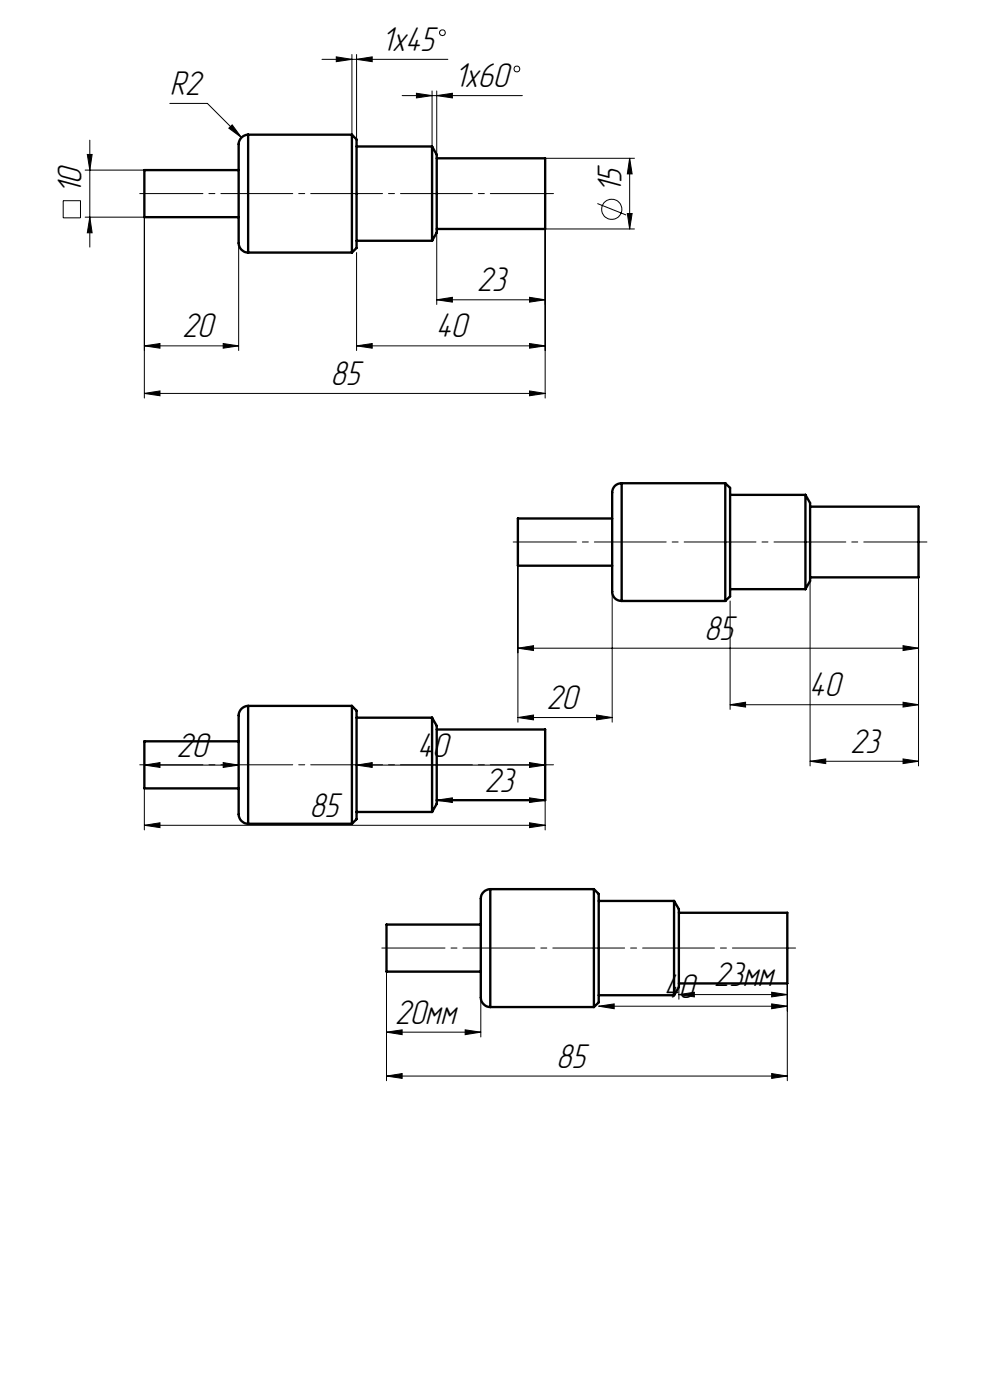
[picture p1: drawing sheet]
<svg xmlns="http://www.w3.org/2000/svg" width="210mm" height="297mm" viewBox="0 0 210 297" stroke-linecap="round" stroke-linejoin="round" font-family="sans-serif">
<g fill="none" stroke="#000" stroke-width=".21">
<path d="M68.3 12.6h26.7M71.3 12.1l3.3 .5-3.3 .5zM74.6 11.6v17M75.6 12.6l3.4-.5v1zM75.6 11.6v18M88.3 19.8l3.4 .5-3.4 .5zM91.7 19.3v11.8M92.6 19.3v13.5M18.1 36.1h12.5M18.5 32.8h1l-.5 3.3zM19.1 29.7v22.7M36 21.9h8l7.2 7.3"/>
<path d="M48.5 27.2l.7-.7 2 2.7zM85.3 20.3h25.5M92.6 20.3l3.4-.5v1zM115.6 33.6h19M133.6 33.6v15M133.6 33.6l.5 3.3h-1zM13.4 42.6h3.7v3.6h-3.7zM18.1 46.1h12.5v38.4M19 46.1l.5 3.3h-1zM50.6 51.6v22.8M75.6 53.6v20.8M92.6 48.6v16"/>
<path d="M115.6 48.6h19M115.6 48.6v35.9M126.7 43.2l6.1 2.4M133.1 45.3h1l-.5 3.3zM30.6 73.4l3.3-.5v1zM30.6 73.4h20M47.3 72.9l3.3 .5-3.3 .5zM75.6 73.4l3.4-.5v1zM75.6 73.4h40M92.6 63.6l3.4-.5v1zM92.6 63.6h23M112.3 72.9l3.3 .5-3.3 .5z"/>
<path d="M112.3 63.1l3.3 .5-3.3 .5zM30.6 83.5l3.3-.6v1.1zM30.6 83.5h85M112.3 82.9l3.3 .6-3.3 .5zM109.9 137.5l3.3-.5v1zM109.9 120v33.2M109.9 137.5h84.9M129.9 125.5v27.7M154.9 127.5v23M171.8 122.5v40M191.6 137l3.2 .5-3.2 .5zM194.8 122.5v40"/>
<path d="M109.9 152.2l3.3-.5v1zM109.9 152.2h20M126.5 151.7l3.4 .5-3.4 .5zM154.9 149.5l3.3-.5v1zM154.9 149.5h39.9M191.6 149l3.2 .5-3.2 .5zM30.6 162.3l3.3-.5v1zM30.6 175.1l3.3-.5v1zM30.6 167.3v8.8M30.6 162.3h20M30.6 175.1h85M47.3 161.8l3.3 .5-3.3 .5z"/>
<path d="M75.6 162.3l3.4-.5v1zM75.6 162.3h40M92.6 169.8l3.4-.5v.9zM92.6 168.8v1M92.6 169.8h23M112.3 161.8l3.3 .5-3.3 .5zM112.3 174.6l3.3 .5-3.3 .5zM112.3 169.3l3.3 .5-3.3 .4zM115.6 168.8v7.3M171.8 161.5l3.4-.5v1zM171.8 161.5h23M191.6 161l3.2 .5-3.2 .5z"/>
<path d="M82 219l3.3-.5v1zM82 206.2v23.1M82 219h20M98.7 218.5l3.3 .5-3.3 .5zM102 211.7v8.3M127 213.5l3.3-.5v1zM127 213.5h40M144 211l3.3-.5v1zM144 208.7v3.3M144 211h23M163.7 213l3.3 .5-3.3 .5zM163.7 210.5l3.3 .5-3.3 .5z"/>
<path d="M167 208.7v20.6M82 228.3l3.3-.6v1.1zM82 228.3h85M163.7 227.7l3.3 .6-3.3 .5z"/>
<circle cx="93.9" cy="6.9" r=".62"/>
<circle cx="109.6" cy="14.6" r=".62"/>
<circle cx="129.8" cy="44.4" r="2.14"/>
</g>
<path d="M29.6 41.1h87.8M108.9 115h87.7M29.6 162.2h87.8M81 201.1h87.8" fill="none" stroke="#000" stroke-width=".21" stroke-dasharray="15.2 1.3 1.3 1.3" stroke-dashoffset="1.8"/>
<g fill="#000">
<path d="M133.6 33.6l.5 3.3h-1zM133.1 45.3h1l-.5 3.3z"/>
<path d="M19 46.1l.5 3.3h-1zM18.5 32.8h1l-.5 3.3z"/>
<path d="M47.3 72.9l3.3 .5-3.3 .5zM30.6 73.4l3.3-.5v1zM112.3 72.9l3.3 .5-3.3 .5zM75.6 73.4l3.4-.5v1zM112.3 82.9l3.3 .6-3.3 .5zM30.6 83.5l3.3-.6v1.1zM75.6 12.6l3.4-.5v1zM71.3 12.1l3.3 .5-3.3 .5zM92.6 20.3l3.4-.5v1zM88.3 19.8l3.4 .5-3.4 .5zM126.5 151.7l3.4 .5-3.4 .5zM109.9 152.2l3.3-.5v1zM191.6 149l3.2 .5-3.2 .5zM154.9 149.5l3.3-.5v1zM191.6 137l3.2 .5-3.2 .5zM109.9 137.5l3.3-.5v1zM47.3 161.8l3.3 .5-3.3 .5zM30.6 162.3l3.3-.5v1zM112.3 161.8l3.3 .5-3.3 .5zM75.6 162.3l3.4-.5v1zM112.3 174.6l3.3 .5-3.3 .5zM30.6 175.1l3.3-.5v1zM98.7 218.5l3.3 .5-3.3 .5zM82 219l3.3-.5v1zM163.7 213l3.3 .5-3.3 .5zM127 213.5l3.3-.5v1zM163.7 227.7l3.3 .6-3.3 .5zM82 228.3l3.3-.6v1.1z"/>
<path d="M92.6 63.6l3.4-.5v1zM112.3 63.1l3.3 .5-3.3 .5zM49.2 26.5l-.7 .7 2.7 2zM171.8 161.5l3.4-.5v1zM191.6 161l3.2 .5-3.2 .5zM92.6 169.8l3.4-.5v.9zM112.3 169.3l3.3 .5-3.3 .4zM144 211l3.3-.5v1zM163.7 210.5l3.3 .5-3.3 .5z"/>
</g>
<g fill="none" stroke="#000" stroke-width=".5">
<path d="M50.6 36.1h-20v10h20M52.6 28.6a2.27 2.27 0 0 0-2 2.8v18.9a3.1 3.1 0 0 0 .9 2.9l1.1 .4M52.6 28.6v25M52.6 28.6h22M74.6 28.6v25M74.6 28.6l1 1v23l-1 1M75.6 31.1h16.1M91.7 31.1v20M91.7 31.1l.9 1.7v16.6l-.9 1.7M92.6 33.6h23v15h-23M52.6 53.6h22M75.6 51.1h16.1"/>
<path d="M129.9 110h-20v10h20M131.9 102.5a2.21 2.21 0 0 0-2 2.8v19.4a2.21 2.21 0 0 0 2 2.8M131.9 102.5v25M131.9 102.5h21.9M153.8 102.5v25M153.8 102.5l1.1 1v23l-1.1 1M154.9 105h16M170.9 105v20M170.9 105l.9 1.7v16.6l-.9 1.7M171.8 107.5h23v15h-23M131.9 127.5h21.9M154.9 125h16"/>
<path d="M50.6 157.3h-20v9.9h20M52.6 149.8a2.27 2.27 0 0 0-2 2.8v18.9a3.1 3.1 0 0 0 .9 2.9l1.1 .4M52.6 149.8v25M52.6 149.8h22M74.6 149.8v25M74.6 149.8l1 1v23l-1 1M75.6 152.3h16.1M91.7 152.3v20M91.7 152.3l.9 1.7v16.5l-.9 1.8M92.6 154.8h23v15h-23M52.6 174.8h22M75.6 172.3h16.1"/>
<path d="M102 196.1h-20v10h20M104 188.6a2.21 2.21 0 0 0-2 2.8v19a3.2 3.2 0 0 0 .9 2.9l1.1 .3M104 188.6v25M104 188.6h22M126 188.6v25M126 188.6l1 1v23.1l-1 .9M127 191.1h16M143 191.1v20M143 191.1l1 1.8v16.5l-1 1.7M144 193.6h23v15h-23M104 213.6h22M127 211.1h16"/>
</g>
<g font-size="7.5">
<text x="81" y="10.8">1x45</text>
<text x="36" y="20.2">R2</text>
<text x="96.4" y="18.5">1x60</text>
<text x="17.3" y="41.2" transform="rotate(-90 17.3 41.2)">10</text>
<text x="131.8" y="40.9" transform="rotate(-90 131.8 40.9)">15</text>
<text x="101.1" y="61.8">23</text>
<text x="38.6" y="71.6">20</text>
<text x="92.5" y="71.6">40</text>
<text x="70.1" y="81.7">85</text>
<text x="149.3" y="135.7">85</text>
<text x="171.7" y="147.7">40</text>
<text x="115.9" y="150.4">20</text>
<text x="37.5" y="160.5">20</text>
<text x="88.5" y="160.5">40</text>
<text x="180.4" y="159.7">23</text>
<text x="102.8" y="168">23</text>
<text x="65.7" y="173.3">85</text>
<text x="151.4" y="209.2">23ìì</text>
<text x="140.7" y="211.7">40</text>
<text x="83.7" y="217.2">20ìì</text>
<text x="118" y="226.5">85</text>
</g>
</svg>
